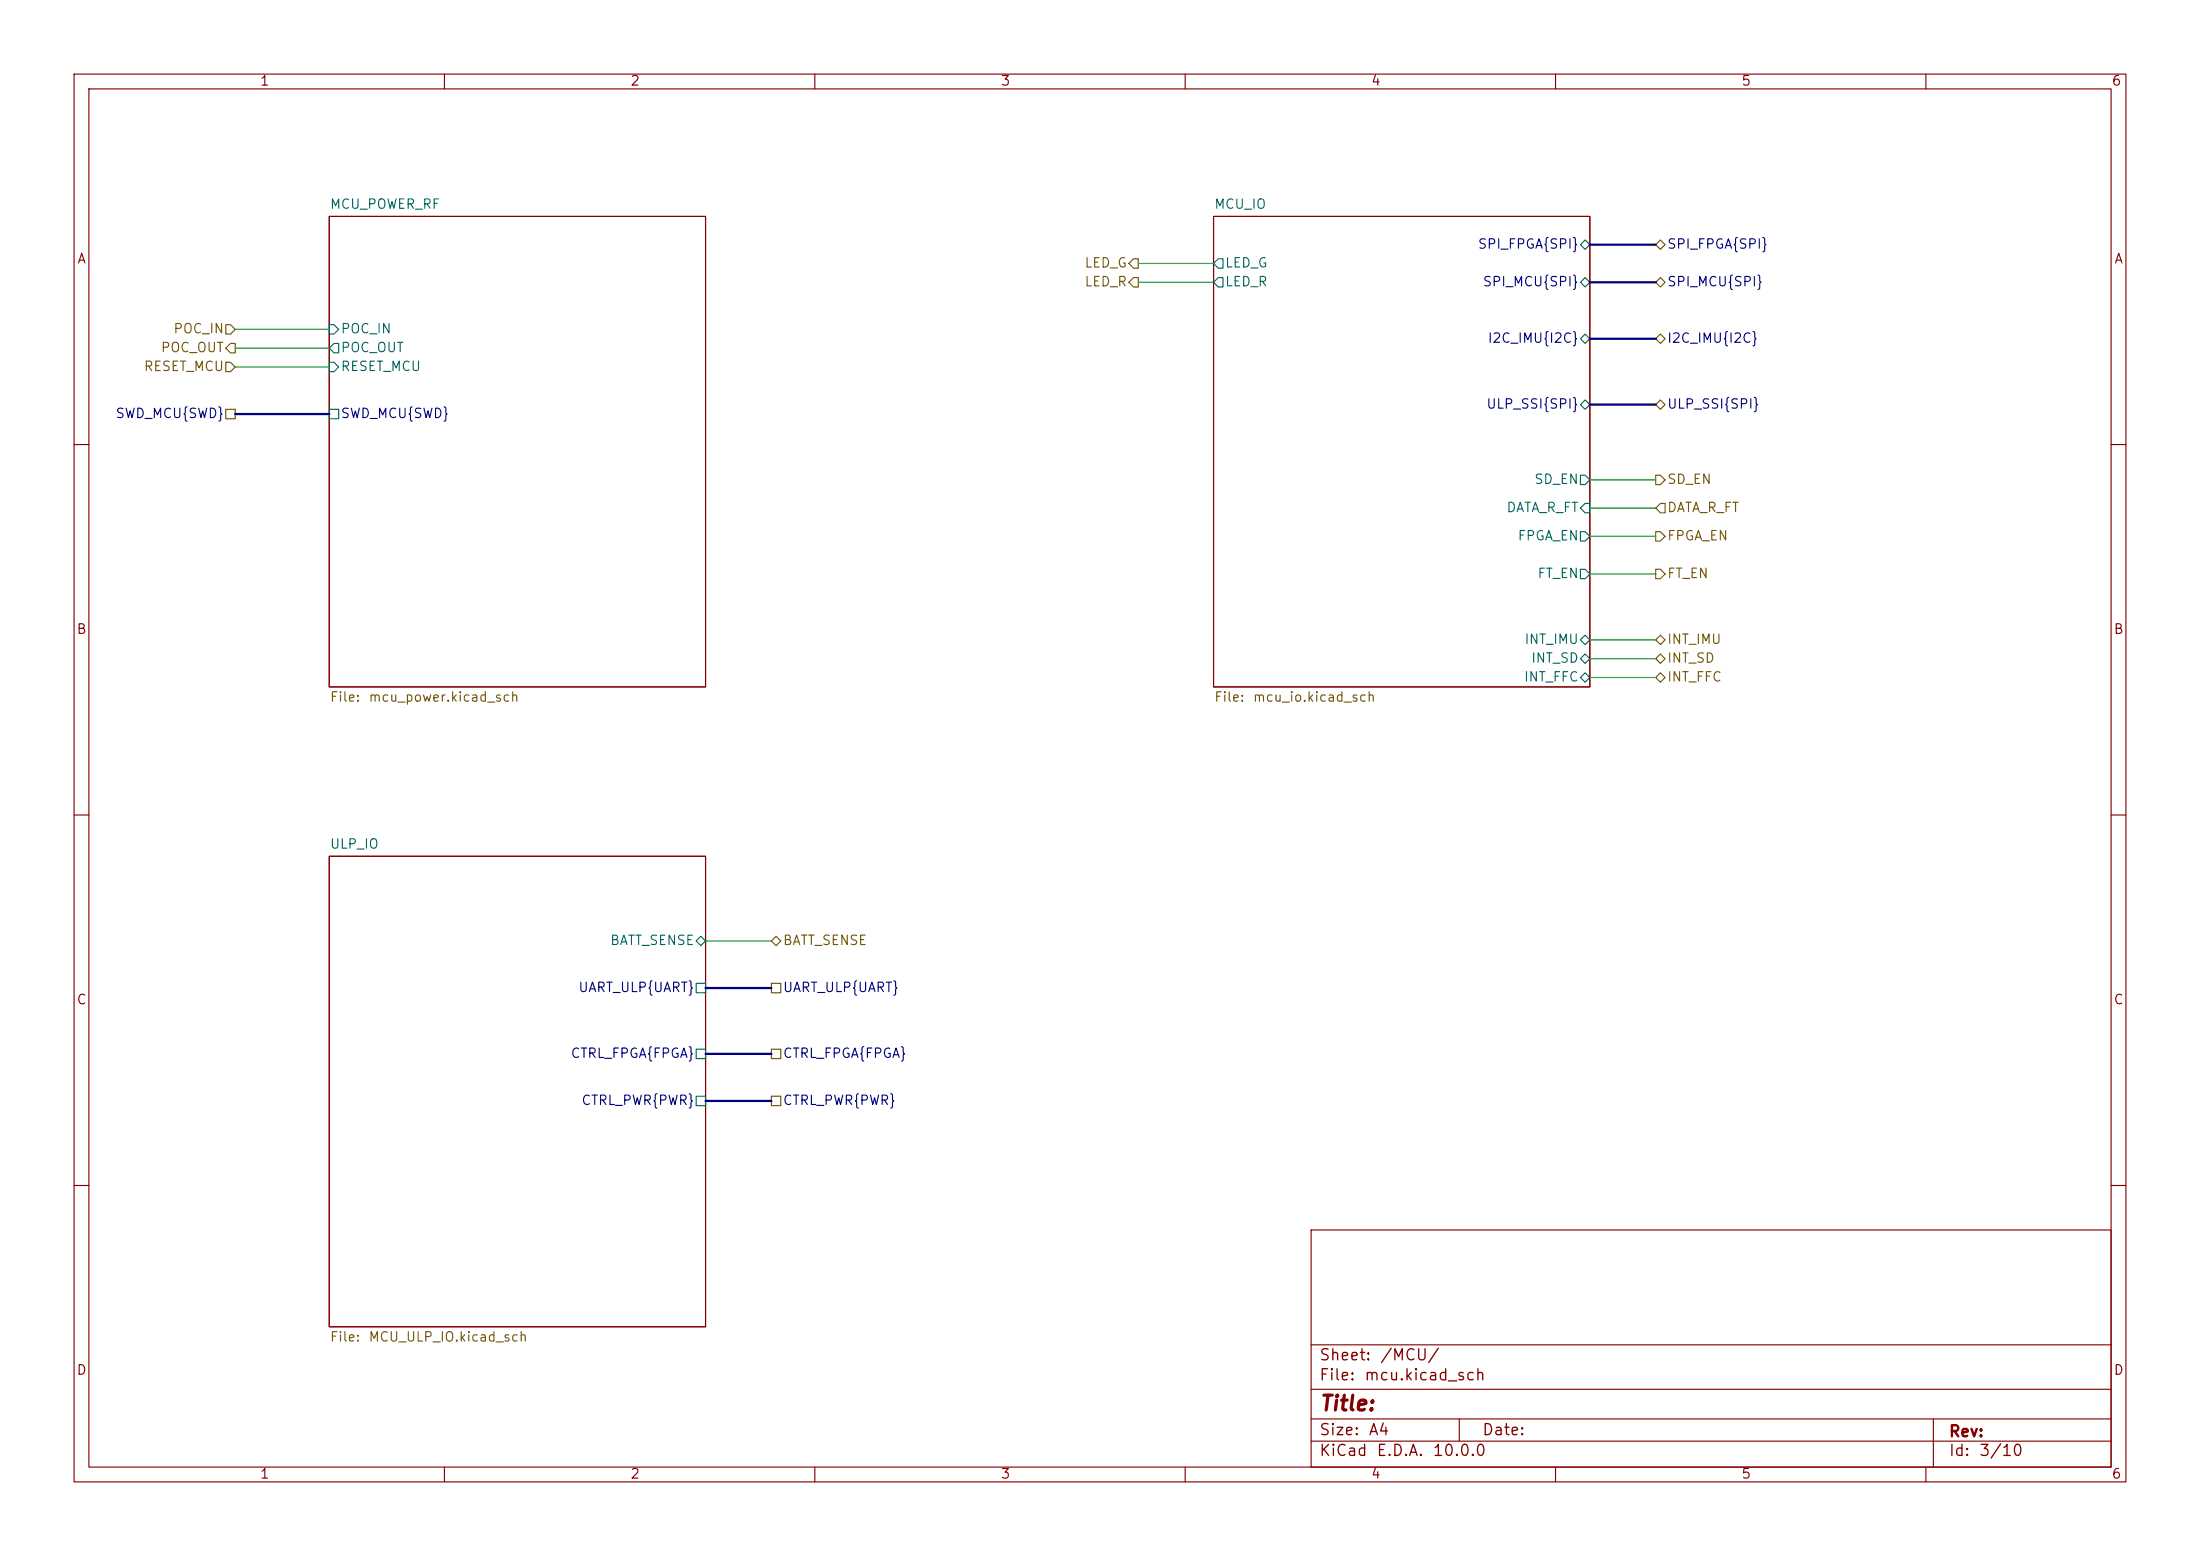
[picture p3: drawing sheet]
(kicad_sch
 (version 20260306)
 (generator "eeschema")
 (generator_version "10.0")
 (paper "A4")
 (lib_symbols)
 (wire
  (pts (xy 214.63 64.77) (xy 223.52 64.77))
  (stroke (width 0) (type default)))
 (wire
  (pts (xy 31.75 46.99) (xy 44.45 46.99))
  (stroke (width 0) (type default)))
 (wire
  (pts (xy 153.67 38.1) (xy 163.83 38.1))
  (stroke (width 0) (type default)))
 (wire
  (pts (xy 214.63 72.39) (xy 223.52 72.39))
  (stroke (width 0) (type default)))
 (wire
  (pts (xy 31.75 44.45) (xy 44.45 44.45))
  (stroke (width 0) (type default)))
 (bus
  (pts (xy 104.14 142.24) (xy 95.25 142.24))
  (stroke (width 0) (type default)))
 (bus
  (pts (xy 104.14 133.35) (xy 95.25 133.35))
  (stroke (width 0) (type default)))
 (wire
  (pts (xy 214.63 91.44) (xy 223.52 91.44))
  (stroke (width 0) (type default)))
 (bus
  (pts (xy 31.75 55.88) (xy 44.45 55.88))
  (stroke (width 0) (type default)))
 (wire
  (pts (xy 95.25 127) (xy 104.14 127))
  (stroke (width 0) (type default)))
 (bus
  (pts (xy 214.63 38.1) (xy 223.52 38.1))
  (stroke (width 0) (type default)))
 (bus
  (pts (xy 214.63 54.61) (xy 223.52 54.61))
  (stroke (width 0) (type default)))
 (wire
  (pts (xy 214.63 77.47) (xy 223.52 77.47))
  (stroke (width 0) (type default)))
 (wire
  (pts (xy 214.63 88.9) (xy 223.52 88.9))
  (stroke (width 0) (type default)))
 (bus
  (pts (xy 104.14 148.59) (xy 95.25 148.59))
  (stroke (width 0) (type default)))
 (wire
  (pts (xy 153.67 35.56) (xy 163.83 35.56))
  (stroke (width 0) (type default)))
 (bus
  (pts (xy 214.63 33.02) (xy 223.52 33.02))
  (stroke (width 0) (type default)))
 (bus
  (pts (xy 214.63 45.72) (xy 223.52 45.72))
  (stroke (width 0) (type default)))
 (wire
  (pts (xy 214.63 86.36) (xy 223.52 86.36))
  (stroke (width 0) (type default)))
 (wire
  (pts (xy 31.75 49.53) (xy 44.45 49.53))
  (stroke (width 0) (type default)))
 (wire
  (pts (xy 214.63 68.58) (xy 223.52 68.58))
  (stroke (width 0) (type default)))
 (hierarchical_label "SWD_MCU{SWD}"
  (shape passive)
  (at 31.75 55.88 180)
  (effects (font (size 1.27 1.27)) (justify right)))
 (hierarchical_label "LED_R"
  (shape output)
  (at 153.67 38.1 180)
  (effects (font (size 1.27 1.27)) (justify right)))
 (hierarchical_label "INT_FFC"
  (shape bidirectional)
  (at 223.52 91.44 0)
  (effects (font (size 1.27 1.27)) (justify left)))
 (hierarchical_label "DATA_R_FT"
  (shape input)
  (at 223.52 68.58 0)
  (effects (font (size 1.27 1.27)) (justify left)))
 (hierarchical_label "SD_EN"
  (shape output)
  (at 223.52 64.77 0)
  (effects (font (size 1.27 1.27)) (justify left)))
 (hierarchical_label "ULP_SSI{SPI}"
  (shape bidirectional)
  (at 223.52 54.61 0)
  (effects (font (size 1.27 1.27)) (justify left)))
 (hierarchical_label "I2C_IMU{I2C}"
  (shape bidirectional)
  (at 223.52 45.72 0)
  (effects (font (size 1.27 1.27)) (justify left)))
 (hierarchical_label "SPI_MCU{SPI}"
  (shape bidirectional)
  (at 223.52 38.1 0)
  (effects (font (size 1.27 1.27)) (justify left)))
 (hierarchical_label "LED_G"
  (shape output)
  (at 153.67 35.56 180)
  (effects (font (size 1.27 1.27)) (justify right)))
 (hierarchical_label "POC_OUT"
  (shape output)
  (at 31.75 46.99 180)
  (effects (font (size 1.27 1.27)) (justify right)))
 (hierarchical_label "INT_SD"
  (shape bidirectional)
  (at 223.52 88.9 0)
  (effects (font (size 1.27 1.27)) (justify left)))
 (hierarchical_label "POC_IN"
  (shape input)
  (at 31.75 44.45 180)
  (effects (font (size 1.27 1.27)) (justify right)))
 (hierarchical_label "FT_EN"
  (shape output)
  (at 223.52 77.47 0)
  (effects (font (size 1.27 1.27)) (justify left)))
 (hierarchical_label "CTRL_FPGA{FPGA}"
  (shape passive)
  (at 104.14 142.24 0)
  (effects (font (size 1.27 1.27)) (justify left)))
 (hierarchical_label "FPGA_EN"
  (shape output)
  (at 223.52 72.39 0)
  (effects (font (size 1.27 1.27)) (justify left)))
 (hierarchical_label "SPI_FPGA{SPI}"
  (shape bidirectional)
  (at 223.52 33.02 0)
  (effects (font (size 1.27 1.27)) (justify left)))
 (hierarchical_label "UART_ULP{UART}"
  (shape passive)
  (at 104.14 133.35 0)
  (effects (font (size 1.27 1.27)) (justify left)))
 (hierarchical_label "BATT_SENSE"
  (shape bidirectional)
  (at 104.14 127 0)
  (effects (font (size 1.27 1.27)) (justify left)))
 (hierarchical_label "INT_IMU"
  (shape bidirectional)
  (at 223.52 86.36 0)
  (effects (font (size 1.27 1.27)) (justify left)))
 (hierarchical_label "CTRL_PWR{PWR}"
  (shape passive)
  (at 104.14 148.59 0)
  (effects (font (size 1.27 1.27)) (justify left)))
 (hierarchical_label "RESET_MCU"
  (shape input)
  (at 31.75 49.53 180)
  (effects (font (size 1.27 1.27)) (justify right)))
 (sheet
  (at 44.45 115.57)
  (size 50.8 63.5)
  (exclude_from_sim no)
  (in_bom yes)
  (on_board yes)
  (dnp no)
  (fields_autoplaced yes)
  (stroke (width 0.1524) (type solid))
  (fill (color 0 0 0 0))
  (property "Sheetname" "ULP_IO" (at 44.45 114.8584 0) (show_name no) (do_not_autoplace no) (effects (font (size 1.27 1.27)) (justify left bottom)))
  (property "Sheetfile" "MCU_ULP_IO.kicad_sch" (at 44.45 179.6546 0) (show_name no) (do_not_autoplace no) (effects (font (size 1.27 1.27)) (justify left top)))
  (pin "UART_ULP{UART}" passive (at 95.25 133.35 0) (effects (font (size 1.27 1.27)) (justify right)))
  (pin "CTRL_FPGA{FPGA}" passive (at 95.25 142.24 0) (effects (font (size 1.27 1.27)) (justify right)))
  (pin "CTRL_PWR{PWR}" passive (at 95.25 148.59 0) (effects (font (size 1.27 1.27)) (justify right)))
  (pin "BATT_SENSE" bidirectional (at 95.25 127 0) (effects (font (size 1.27 1.27)) (justify right))))
 (sheet
  (at 163.83 29.21)
  (size 50.8 63.5)
  (exclude_from_sim no)
  (in_bom yes)
  (on_board yes)
  (dnp no)
  (fields_autoplaced yes)
  (stroke (width 0.1524) (type solid))
  (fill (color 0 0 0 0))
  (property "Sheetname" "MCU_IO" (at 163.83 28.4984 0) (show_name no) (do_not_autoplace no) (effects (font (size 1.27 1.27)) (justify left bottom)))
  (property "Sheetfile" "mcu_io.kicad_sch" (at 163.83 93.2946 0) (show_name no) (do_not_autoplace no) (effects (font (size 1.27 1.27)) (justify left top)))
  (pin "I2C_IMU{I2C}" bidirectional (at 214.63 45.72 0) (effects (font (size 1.27 1.27)) (justify right)))
  (pin "INT_IMU" bidirectional (at 214.63 86.36 0) (effects (font (size 1.27 1.27)) (justify right)))
  (pin "INT_SD" bidirectional (at 214.63 88.9 0) (effects (font (size 1.27 1.27)) (justify right)))
  (pin "SPI_MCU{SPI}" bidirectional (at 214.63 38.1 0) (effects (font (size 1.27 1.27)) (justify right)))
  (pin "INT_FFC" bidirectional (at 214.63 91.44 0) (effects (font (size 1.27 1.27)) (justify right)))
  (pin "SPI_FPGA{SPI}" bidirectional (at 214.63 33.02 0) (effects (font (size 1.27 1.27)) (justify right)))
  (pin "LED_G" output (at 163.83 35.56 180) (effects (font (size 1.27 1.27)) (justify left)))
  (pin "LED_R" output (at 163.83 38.1 180) (effects (font (size 1.27 1.27)) (justify left)))
  (pin "DATA_R_FT" input (at 214.63 68.58 0) (effects (font (size 1.27 1.27)) (justify right)))
  (pin "FPGA_EN" output (at 214.63 72.39 0) (effects (font (size 1.27 1.27)) (justify right)))
  (pin "FT_EN" output (at 214.63 77.47 0) (effects (font (size 1.27 1.27)) (justify right)))
  (pin "SD_EN" output (at 214.63 64.77 0) (effects (font (size 1.27 1.27)) (justify right)))
  (pin "ULP_SSI{SPI}" bidirectional (at 214.63 54.61 0) (effects (font (size 1.27 1.27)) (justify right))))
 (sheet
  (at 44.45 29.21)
  (size 50.8 63.5)
  (exclude_from_sim no)
  (in_bom yes)
  (on_board yes)
  (dnp no)
  (fields_autoplaced yes)
  (stroke (width 0.1524) (type solid))
  (fill (color 0 0 0 0))
  (property "Sheetname" "MCU_POWER_RF" (at 44.45 28.4984 0) (show_name no) (do_not_autoplace no) (effects (font (size 1.27 1.27)) (justify left bottom)))
  (property "Sheetfile" "mcu_power.kicad_sch" (at 44.45 93.2946 0) (show_name no) (do_not_autoplace no) (effects (font (size 1.27 1.27)) (justify left top)))
  (pin "POC_IN" input (at 44.45 44.45 180) (effects (font (size 1.27 1.27)) (justify left)))
  (pin "POC_OUT" output (at 44.45 46.99 180) (effects (font (size 1.27 1.27)) (justify left)))
  (pin "RESET_MCU" input (at 44.45 49.53 180) (effects (font (size 1.27 1.27)) (justify left)))
  (pin "SWD_MCU{SWD}" passive (at 44.45 55.88 180) (effects (font (size 1.27 1.27)) (justify left)))))
